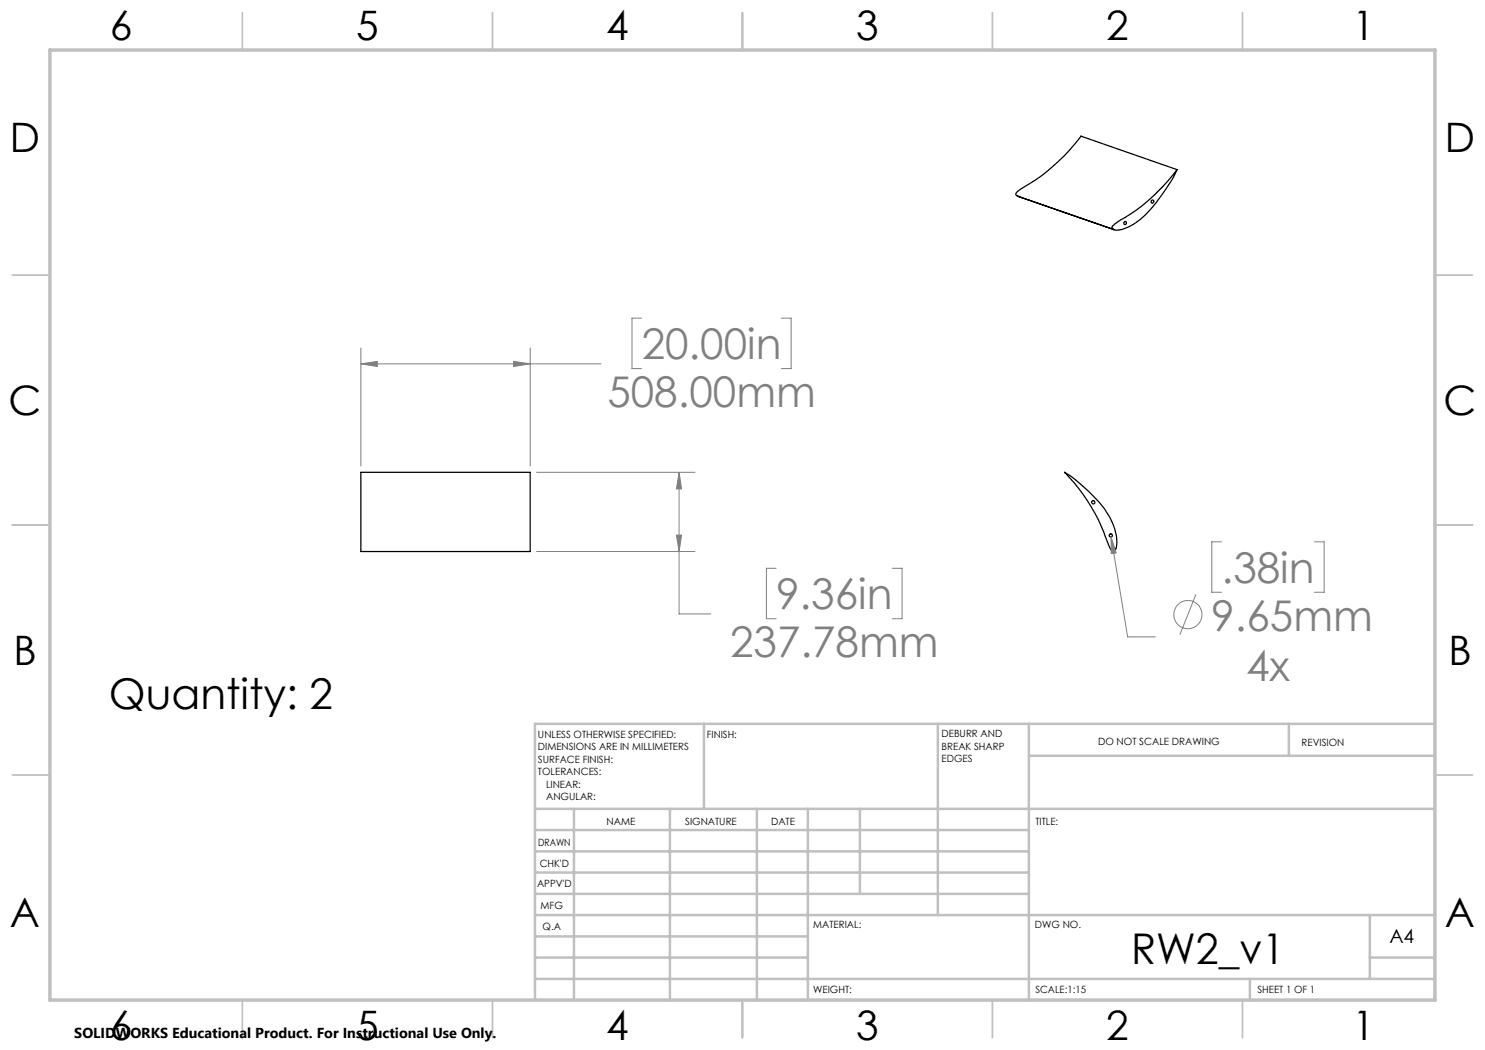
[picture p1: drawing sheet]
<svg xmlns="http://www.w3.org/2000/svg" width="297mm" height="210mm" viewBox="0 0 297 210" stroke-linecap="round" stroke-linejoin="round" font-family="sans-serif">
<g fill="none" stroke="#000" stroke-width=".25">
<path d="M203.6 39.3l19.2 6.6M235.4 33.9a40.4 40.4 0 0 1-12.1 10.7l-.7 .5a.42 .42 0 0 0-.2 .5 .42 .42 0 0 0 .4 .3M235.4 33.9a35.1 35.1 0 0 1-7.3 9.9 7.5 7.5 0 0 1-5.1 2.2l-.2-.1M235.4 33.9l-19.2-6.7a40 40 0 0 1-12.4 10.9l-.4 .3a.46 .46 0 0 0-.2 .5 .46 .46 0 0 0 .4 .4M72.2 94.5h33.8v15.8h-33.8zM212.9 94.5a29.7 29.7 0 0 1 9 8.9 8.4 8.4 0 0 1 1.2 6.4 .46 .46 0 0 1-.3 .5 .46 .46 0 0 1-.6-.3l-.4-.8a37.3 37.3 0 0 0-8.9-14.7z"/>
<circle cx="225" cy="44.6" r=".3"/>
<circle cx="230.5" cy="40.3" r=".3"/>
<circle cx="218.7" cy="100.5" r=".32"/>
<circle cx="222.2" cy="107.1" r=".32"/>
</g>
<g fill="none" stroke="#808080" stroke-width=".2">
<path d="M72.2 72.8l3.3-.5v1zM72.2 69.6v23.6M72.2 72.8h48M102.7 72.3l3.3 .5-3.3 .5zM106 69.6v23.6M128.3 63.6h-1.9v10.1h1.9M156.3 63.6h1.9v10.1h-1.9M107.3 94.5h31.7M135.8 94.5l.5 3.3h-1zM135.8 94.5v28.3h6.4M107.3 110.3h31.7M135.3 107h1l-.5 3.3z"/>
<path d="M155.2 113.7h-1.9v10h1.9M178.5 113.7h1.9v10h-1.9M222.2 107.4l1 3.2-1 .1zM222.2 107.4l3.3 20h5.6M239.2 118.9l-3.2 8.1M244.3 108.4h-1.9v10.1h1.9M262.9 108.4h1.9v10.1h-1.9"/>
<circle cx="237.6" cy="122.9" r="2.83"/>
</g>
<g fill="none" stroke="#c0c0c0" stroke-width=".35">
<path d="M48.5 2.5v7.5M98.5 2.5v7.5M148.5 2.5v7.5M198.5 2.5v7.5M248.5 2.5v7.5M2.5 55h7.5M287 55h7.5M2.5 105h7.5M287 105h7.5M2.5 155h7.5M287 155h7.5M48.5 200v7.5"/>
<path d="M98.5 200v7.5M148.5 200v7.5M198.5 200v7.5M248.5 200v7.5"/>
</g>
<g fill="none" stroke="#c0c0c0" stroke-width=".5">
<path d="M140.8 144.8v17M187.6 144.8v38.2M205.8 144.8v55.2M205.8 151.2h81.2M257.8 144.8v6.4M287 144.8h-180v55.2M107 161.8h180M107 178.8h98.8M107 174.5h98.8M107 170.3h98.8M107 166h98.8M114.8 161.8v38.2"/>
<path d="M134 161.8v38.2M151.4 161.8v38.2M161.6 161.8v38.2M172 161.8v17M107 195.8h180M107 191.5h54.6M107 187.3h54.6M107 183h180M250 195.8v4.2M274 191.5h13M274 183v12.8"/>
</g>
<path d="M10 10h277v190h-277z" fill="none" stroke="#c0c0c0" stroke-width=".7"/>
<path d="M135.3 107h1l-.5 3.3zM135.8 94.5l.5 3.3h-1zM102.7 72.3l3.3 .5-3.3 .5zM72.2 72.8l3.3-.5v1zM222.2 107.4v3.3l1-.1z" fill="#808080"/>
<g font-size="8.5" fill="#808080">
<text x="128.3" y="71.9">20.00in</text>
<text x="121.5" y="81.4">508.00mm</text>
<text x="244.3" y="116.6">.38in</text>
<text x="155.2" y="121.9">9.36in</text>
<text x="146" y="131.4">237.78mm</text>
<text x="242.3" y="126.1">9.65mm</text>
<text x="249.2" y="136.2">4x</text>
</g>
<g font-size="8.5">
<text x="21.8" y="141.7">Quantity: 2</text>
<text x="226.2" y="192.7">RW2_v1</text>
</g>
<g font-size="8.1">
<text x="22" y="8">6</text>
<text x="71.2" y="8">5</text>
<text x="121.2" y="8">4</text>
<text x="171.2" y="8">3</text>
<text x="221.2" y="8">2</text>
<text x="270.5" y="8">1</text>
<text x="2" y="30.5">D</text>
<text x="289" y="30.5">D</text>
<text x="1.7" y="83">C</text>
<text x="288.7" y="83">C</text>
<text x="2.7" y="133">B</text>
<text x="289.7" y="133">B</text>
<text x="2" y="185.5">A</text>
<text x="289" y="185.5">A</text>
<text x="22" y="208">6</text>
<text x="71.2" y="208">5</text>
<text x="121.2" y="208">4</text>
<text x="171.2" y="208">3</text>
<text x="221.2" y="208">2</text>
<text x="270.5" y="208">1</text>
</g>
<text font-size="3.9" x="277.9" y="188.5">A4</text>
<text font-size="2.9" x="14.9" y="207.6">SOLIDWORKS Educational Product. For Instructional Use Only.</text>
<g font-size="2">
<text x="107.6" y="147.6">UNLESS OTHERWISE SPECIFIED:</text>
<text x="141.4" y="147.6">FINISH:</text>
<text x="188.3" y="147.5">DEBURR AND</text>
<text x="188.3" y="150">BREAK SHARP</text>
<text x="219.6" y="149">DO NOT SCALE DRAWING</text>
<text x="260.3" y="149.2">REVISION</text>
<text x="107.6" y="150.1">DIMENSIONS ARE IN MILLIMETERS</text>
<text x="107.6" y="152.6">SURFACE FINISH:</text>
<text x="107.6" y="155.1">TOLERANCES:</text>
<text x="188.3" y="152.5">EDGES</text>
<text x="109.2" y="157.6">LINEAR:</text>
<text x="109.2" y="160.1">ANGULAR:</text>
<text x="121.3" y="165">NAME</text>
<text x="137" y="164.9">SIGNATURE</text>
<text x="154.2" y="164.9">DATE</text>
<text x="207.1" y="164.9">TITLE:</text>
<text x="107.6" y="169.1">DRAWN</text>
<text x="107.9" y="173.3">CHK'D</text>
<text x="107.4" y="177.4">APPV'D</text>
<text x="108.1" y="181.8">MFG</text>
<text x="108.5" y="186">Q.A</text>
<text x="162.6" y="185.5">MATERIAL:</text>
<text x="207" y="185.5">DWG NO.</text>
<text x="162.6" y="198.5">WEIGHT:</text>
<text x="207.1" y="198.6">SCALE:1:15</text>
<text x="251.5" y="198.6">SHEET 1 OF 1</text>
</g>
</svg>
